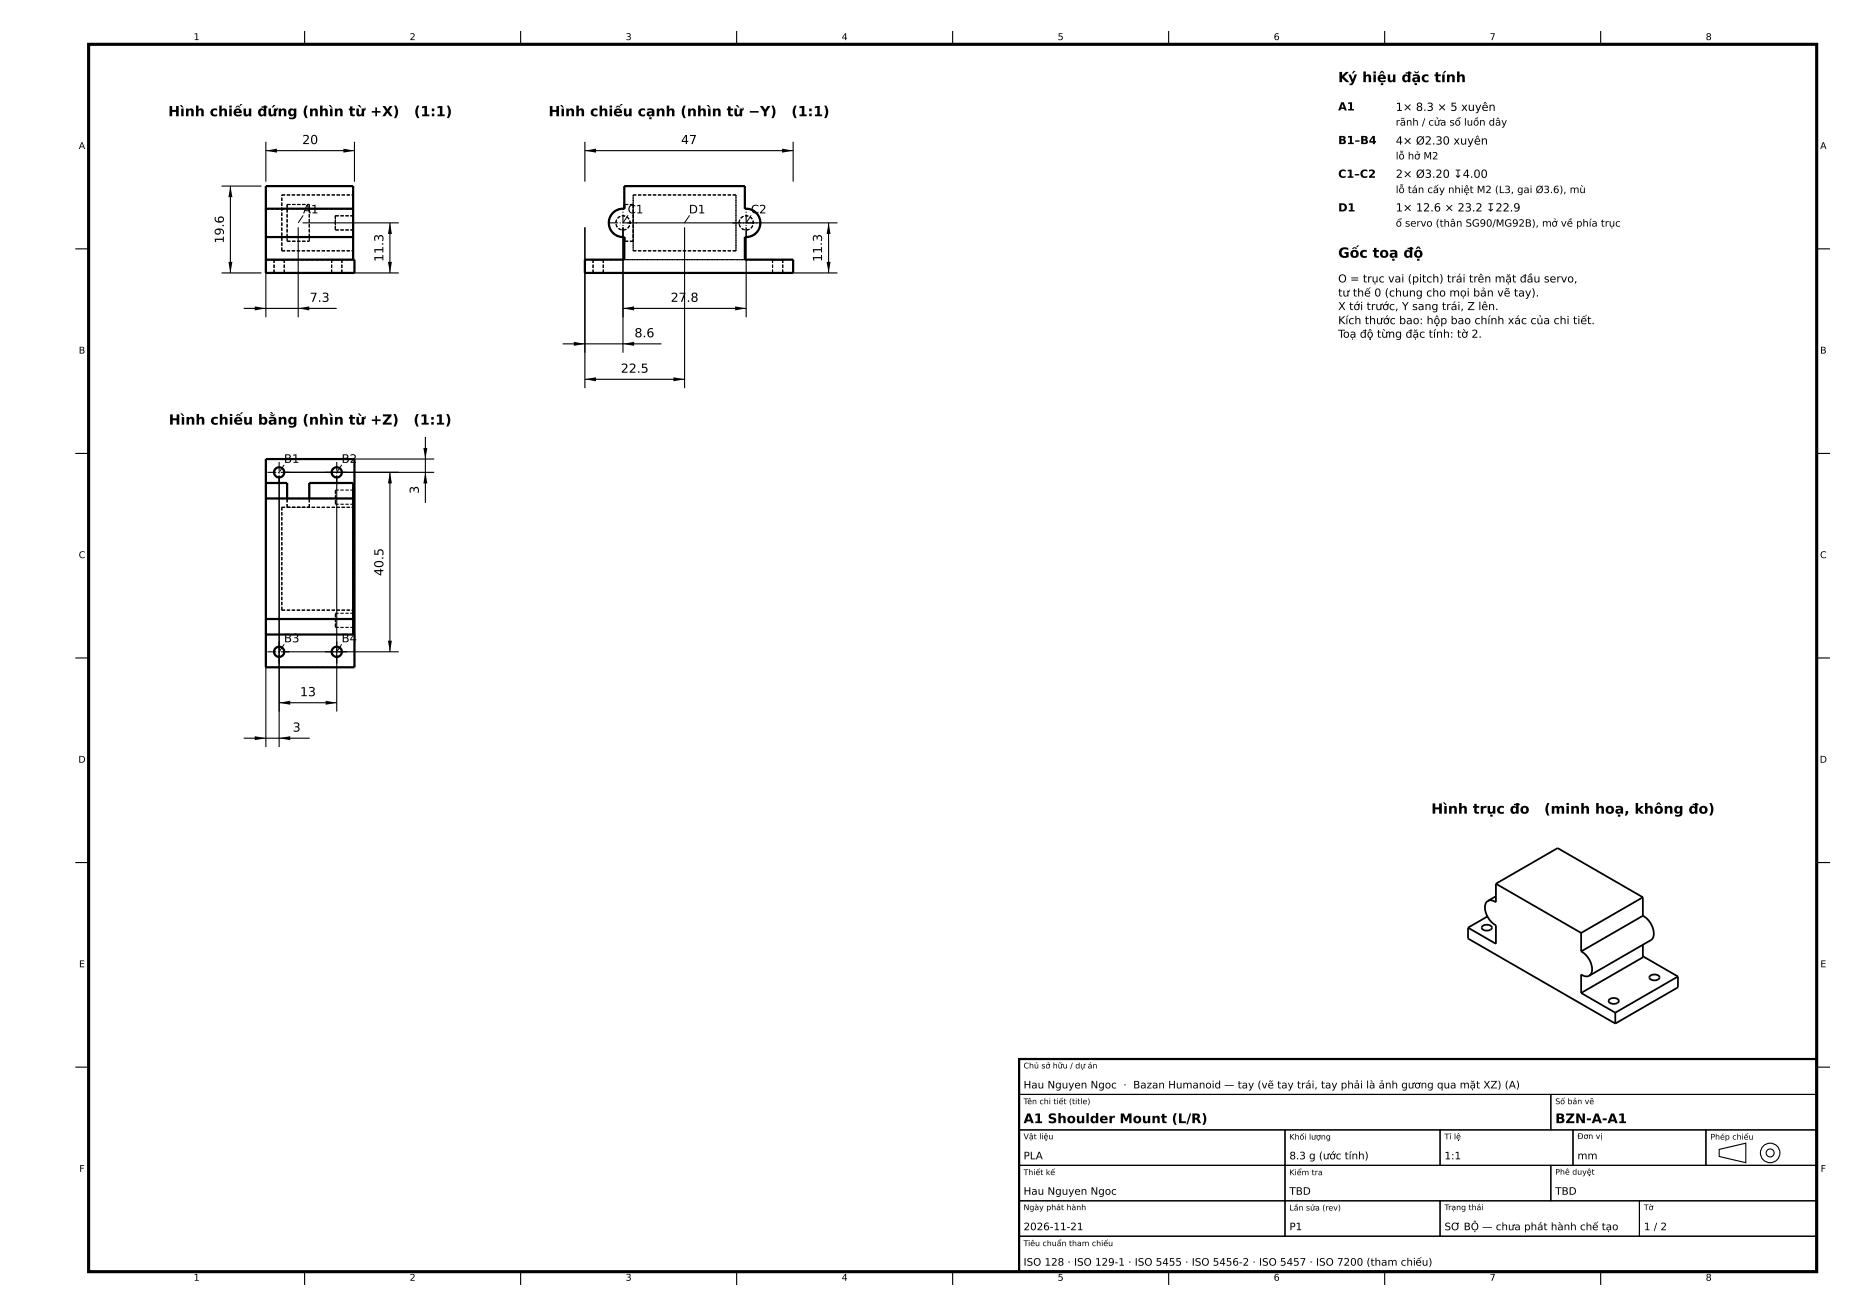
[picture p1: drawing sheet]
<svg xmlns="http://www.w3.org/2000/svg" width="420mm" height="297mm" viewBox="0 0 420 297" stroke-linecap="round" stroke-linejoin="round" font-family="sans-serif">
<g fill="#000">
<path d="M60 34l2.5-.5v1zM77.5 33.5l2.5 .5-2.5 .5zM132 34l2.5-.5v1zM176.5 33.5l2.5 .5-2.5 .5zM52 42l.5 2.5h-1zM88 50.3l.5 2.5h-.9zM187 50.3l.4 2.5h-.8zM51.5 59.1h1l-.5 2.5zM57.5 69.1l2.5 .5-2.5 .5zM67.3 69.6l2.5-.5v1zM87.6 59.1h.9l-.5 2.5zM129.5 77.2l2.5 .4-2.5 .4z"/>
<path d="M140.6 69.6l2.5-.5v1zM140.6 77.6l2.5-.4v.8zM165.9 69.1l2.5 .5-2.5 .5zM186.6 59.1h.8l-.4 2.5zM132 85.6l2.5-.5v1zM152 85.1l2.5 .5-2.5 .5zM88 106.6l.5 2.5h-.9zM95.6 101.1h.9l-.5 2.5zM96 106.6l.5 2.5h-.9zM63 158.6l2.5-.4v.9zM73.5 158.2l2.5 .4-2.5 .5zM87.6 144.6h.9l-.5 2.5z"/>
<path d="M57.5 166.2l2.5 .4-2.5 .4zM63 166.6l2.5-.4v.8z"/>
</g>
<path d="M20 10h390v277h-390z" fill="none" stroke="#000" stroke-width=".7" stroke-linecap="butt"/>
<g fill="none" stroke="#000" stroke-width=".5">
<path d="M60 47.1v.2M60 47.1v6.4M60 53.5v8.1h20v-3h-20M60 47.1v-5.1h19.7v5.1M60 53.5h19.7M60 47.1h19.7M79.7 47.1v6.4M79.7 53.5v5.1M140.9 42h27.2v5.1a3.2 3.2 0 0 1 3.5 3.2 3.2 3.2 0 0 1-3.5 3.2v5.1h10.9v3h-47v-3h8.9v-5.1a3.2 3.2 0 0 1-3.5-3.2 3.2 3.2 0 0 1 3.5-3.2zM60 109h4.8v3.5M60 109v3.5M60 109v-5.4h20v47h-20v-7.4"/>
<path d="M60 112.5v27.2M60 112.5h19.7M69.8 112.5v-3.5h9.9v3.5M79.7 112.5v27.2M60 139.7v3.5M60 139.7h19.7M79.7 139.7v3.5h-19.7M230 239h180v48h-180z"/>
<circle cx="63" cy="106.6" r="1.15"/>
<circle cx="76" cy="106.6" r="1.15"/>
<circle cx="63" cy="147.1" r="1.15"/>
<circle cx="76" cy="147.1" r="1.15"/>
</g>
<g fill="none" stroke="#000" stroke-width=".25">
<path d="M68.8 7v3M117.5 7v3M166.3 7v3M215 7v3M263.8 7v3M312.5 7v3M361.2 7v3M60 32v9M60 34h20M80 32v9M132 34h47M132 32v9"/>
<path d="M179 32v9M17 56.2h3M50 42h9M52 42v19.6M60 51.3v20.3M67.3 51.3v20.3M68.3 50.3h21.7M88 50.3v11.3M132 51.3v36.3M140.6 51.3v28.3M141.6 50.3h47.4M154.5 51.3v36.3"/>
<path d="M168.4 51.3v20.3M187 50.3v11.3M410 56.2h3M50 61.6h9M55 69.6h21M68.3 61.6h21.7M127 77.6h22.3M140.6 69.6h27.8M141.6 61.6h47.4M96 98.6v14.9M132 85.6h22.5M17 102.3h3"/>
<path d="M60 107.6v61M63 107.6v61M64 106.6h34M64 103.6h34M76 107.6v53M88 106.6v40.5M410 102.3h3M17 148.5h3M63 158.6h13M64 147.1h26M410 148.5h3M55 166.6h14.9"/>
<path d="M17 194.7h3M410 194.7h3M230 239h180v8h-180zM17 240.8h3M230 247h120v8h-120zM230 255h60v8h-60zM290 255h35v8h-35zM325 255h30v8h-30zM350 247h60v8h-60zM355 255h30v8h-30zM385 255h25v8h-25zM388 259.4l6-1.4v4.4l-6-1.4z"/>
<path d="M410 240.8h3M230 263h60v8h-60zM230 271h60v8h-60zM230 279h180v8h-180zM290 263h60v8h-60zM290 271h35v8h-35zM325 271h45v8h-45zM350 263h60v8h-60zM370 271h40v8h-40zM68.8 287v3M117.5 287v3M166.3 287v3"/>
<path d="M215 287v3M263.8 287v3M312.5 287v3M361.2 287v3"/>
<circle cx="399.5" cy="260.2" r="2.2"/>
<circle cx="399.5" cy="260.2" r=".9"/>
</g>
<g fill="none" stroke="#000" stroke-width=".25" stroke-dasharray=".7 .4" stroke-linecap="butt">
<path d="M60 58.6h20M60 58.6h19.7M60 47.3v6.2M60 53.5h4.8M60 47.1h4.8M60 47.1h19.7M60 53.5h19.7M60 42h19.7M60 47.1v-5.1M60 58.6v-5.1M61.8 58.6h1.2M63 58.6h1.1"/>
<path d="M63.6 56.6h16.1M63.6 56.6v-12.6M63.6 44h16.1M64.1 58.6h-2.3M64.8 46.2v8.2M64.8 46.2h5M64.8 54.4h5M64.8 46.2v.9M64.8 53.5v-6.4M64.8 53.5v.9M69.8 46.2v8.2M69.8 46.2v.9"/>
<path d="M69.8 53.5v-6.4M69.8 53.5v.9M69.8 47.1h9.9M69.8 53.5h9.9M74.9 58.6h1.1M75.7 50.3v-1.6M75.7 48.7v3.2M75.7 51.9v-1.6M75.7 51.9h4M75.7 48.7h4M76 58.6h1.2M77.2 58.6h-2.3"/>
<path d="M79.7 53.5v5.1M79.7 53.5v-6.4M79.7 42v5.1M79.7 44v12.6M79.7 50.3v-1.6M79.7 48.7v3.2M79.7 51.9v-1.6M132 58.6h47M133.9 58.6h2.3M136.2 58.6h-2.3M139 50.3a1.6 1.6 0 0 1 2.3-1.4 1.6 1.6 0 0 1 .2 2.7 1.6 1.6 0 0 1-2.5-1v-.3M140.9 53.5v5.1"/>
<path d="M140.9 53.5a3.2 3.2 0 0 1-3.5-3.2 3.2 3.2 0 0 1 3.5-3.2M140.9 42v5.1M140.9 46.2v.9M140.9 53.5v.9M142.9 44v12.6M142.9 56.6v-12.6M142.9 46.2v8.2M142.9 54.4h-2M142.9 46.2h-2M166.1 56.6h-23.2M166.1 44v12.6M166.1 44h-23.2"/>
<path d="M166.1 56.6v-12.6M166.8 50.3a1.6 1.6 0 0 1 2.3-1.4 1.6 1.6 0 0 1 .2 2.7 1.6 1.6 0 0 1-2.5-1v-.3M168.1 58.6h-27.2M168.1 58.6v-5.1M168.1 42h-27.2M168.1 47.1v-5.1M168.1 53.5a3.2 3.2 0 0 0 3.5-3.2 3.2 3.2 0 0 0-3.5-3.2M174.3 58.6h2.3M176.6 58.6h-2.3M60 61.6v-3M60 61.6h20M61.8 61.6h1.2"/>
<path d="M61.8 61.6v-3M63 61.6h1.1M64.1 61.6h-2.3M64.1 61.6v-3M74.9 61.6h1.1M74.9 61.6v-3M76 61.6h1.2M77.2 61.6h-2.3M77.2 61.6v-3M80 61.6v-3M132 61.6v-3M132 61.6h47"/>
<path d="M133.9 61.6h2.3M133.9 61.6v-3M136.2 61.6h-2.3M136.2 61.6v-3M174.3 61.6h2.3M174.3 61.6v-3M176.6 61.6h-2.3M176.6 61.6v-3M179 61.6v-3M60 103.6h20M60 103.6v47M60 109v3.5"/>
<path d="M60 112.5h19.7M60 112.5h4.8M63 107.8a1.15 1.15 0 0 0 1-1.7 1.15 1.15 0 0 0-1.9-.2 1.15 1.15 0 0 0 .7 1.8l.2 .1M63.6 114.5h16.1M64.8 114.5h5M64.8 114.5v-2M64.8 112.5h5M64.8 112.5v-3.5M69.8 114.5v-2M69.8 112.5v-3.5M69.8 112.5h9.9M75.7 110.6h4"/>
<path d="M75.7 110.6v3.2M75.7 113.8v-3.2M75.7 113.8h4M76 107.8a1.15 1.15 0 0 0 1-1.7 1.15 1.15 0 0 0-1.9-.2 1.15 1.15 0 0 0 .7 1.8l.2 .1M79.7 112.5v-3.5M79.7 110.6v3.2M79.7 113.8v-3.2M80 103.6v47M60 139.7v3.5M60 139.7h19.7M63.6 137.7v-23.2M63.6 137.7h16.1"/>
<path d="M75.7 138.4h4M75.7 138.4v3.2M79.7 139.7v-27.2M79.7 139.7v3.5M79.7 137.7v-23.2M79.7 138.4v3.2M60 150.6h20M60 143.2v-3.5M63 148.3a1.15 1.15 0 0 0 1-1.7 1.15 1.15 0 0 0-1.9-.2 1.15 1.15 0 0 0 .7 1.8l.2 .1M75.7 141.6v-3.2M75.7 141.6h4M76 148.3a1.15 1.15 0 0 0 1-1.7 1.15 1.15 0 0 0-1.9-.2 1.15 1.15 0 0 0 .7 1.8l.2 .1"/>
<path d="M79.7 141.6v-3.2"/>
</g>
<path d="M137.5 50.3h6.2M140.6 53.4v-6.2M165.3 50.3h6.2M168.4 53.4v-6.2M60.3 106.6h5.3M63 109.3v-5.3M73.4 106.6h5.3M76 109.3v-5.3M60.3 147.1h5.3M63 149.8v-5.3M73.4 147.1h5.3M76 149.8v-5.3" fill="none" stroke="#000" stroke-width=".25" stroke-dasharray="2 .4 .3 .4" stroke-linecap="butt"/>
<path d="M68.4 48.6l-1.1 1.7M141.7 48.6l-1.1 1.7M155.6 48.6l-1.1 1.7M169.5 48.6l-1.1 1.7M64.1 104.9l-1.1 1.7M77.1 104.9l-1.1 1.7M64.1 145.4l-1.1 1.7M77.1 145.4l-1.1 1.7" fill="none" stroke="#000" stroke-width=".23"/>
<g fill="none" stroke="#000" stroke-width=".4">
<path d="M337.6 199.4v4.2a1.72 1.72 0 0 0-1.8-.3M337.6 199.4l13.9-8 19.3 11.1M337.6 199.4l19.2 11.1M331.3 209.4v2.4l33.2 19.2M334.6 209a1.23 1.23 0 0 1 2.1 .5 1.34 1.34 0 0 1-2.3-.2zM335.7 206.8l-4.4 2.6M335.8 203.3a2.76 2.76 0 0 0-.1 3.6l.9 1.2 1 .7v4.2l-6.3-3.6M337.6 202.3l-1.8 1M356.8 214.7a4.4 4.4 0 0 1 2.3 5.1l-.4 .4M356.8 210.5v4.2M370.8 206.7a4.4 4.4 0 0 1 2.2 5.1l-.4 .4-13.9 8M370.8 215.8l7.9 4.6"/>
<path d="M370.8 213.2v2.9l-14 8M370.8 202.5v4.2M370.8 206.7l-14 8M370.8 202.5l-14 8M356.8 224.1l7.7 4.5M358.7 220.2a1.72 1.72 0 0 1-1.9-.3v4.2M363.2 225.5a1.23 1.23 0 0 1 2.1 .5 1.34 1.34 0 0 1-2.3-.2zM364.5 228.6v2.4M372.4 220.2a1.23 1.23 0 0 1 2.1 .5 1.34 1.34 0 0 1-2.3-.2zM378.7 220.4v2.4l-14.2 8.2M378.7 220.4l-14.2 8.2"/>
</g>
<g font-size="3.2">
<text x="302" y="18.5">Ký hiệu đặc tính</text>
<text x="38" y="26.2">Hình chiếu đứng (nhìn từ +X)</text>
<text x="93.4" y="26.2">(1:1)</text>
<text x="123.8" y="26.2">Hình chiếu cạnh (nhìn từ −Y)</text>
<text x="178.6" y="26.2">(1:1)</text>
<text x="302" y="58.2">Gốc toạ độ</text>
<text x="38.1" y="95.8">Hình chiếu bằng (nhìn từ +Z)</text>
<text x="93.3" y="95.8">(1:1)</text>
<text x="323" y="183.6">Hình trục đo</text>
<text x="348.5" y="183.6">(minh hoạ, không đo)</text>
</g>
<g font-size="3">
<text x="231" y="253.5">A1 Shoulder Mount (L/R)</text>
<text x="351" y="253.5">BZN-A-A1</text>
</g>
<g font-size="2.8">
<text x="68.2" y="32.5">20</text>
<text x="153.7" y="32.5">47</text>
<text x="50.5" y="54.9" transform="rotate(-90 50.5 54.9)">19.6</text>
<text x="86.5" y="59.1" transform="rotate(-90 86.5 59.1)">11.3</text>
<text x="185.5" y="59.1" transform="rotate(-90 185.5 59.1)">11.3</text>
<text x="69.9" y="68.1">7.3</text>
<text x="151.4" y="68.1">27.8</text>
<text x="143.2" y="76.1">8.6</text>
<text x="140.1" y="84.1">22.5</text>
<text x="94.5" y="111.4" transform="rotate(-90 94.5 111.4)">3</text>
<text x="86.5" y="130" transform="rotate(-90 86.5 130)">40.5</text>
<text x="67.7" y="157.1">13</text>
<text x="66" y="165.1">3</text>
</g>
<g font-size="2.6">
<text x="68.4" y="48.2">A1</text>
<text x="141.7" y="48.2">C1</text>
<text x="155.5" y="48.2">D1</text>
<text x="169.5" y="48.2">C2</text>
<text x="64.1" y="104.5">B1</text>
<text x="77.1" y="104.5">B2</text>
<text x="64.1" y="145">B3</text>
<text x="77.1" y="145">B4</text>
</g>
<g font-size="2.5">
<text x="302" y="24.9">A1</text>
<text x="315" y="25">1× 8.3 × 5 xuyên</text>
<text x="302" y="32.5">B1–B4</text>
<text x="315" y="32.6">4× Ø2.30 xuyên</text>
<text x="302" y="40.1">C1–C2</text>
<text x="315" y="40.1">2× Ø3.20 ↧4.00</text>
<text x="302" y="47.7">D1</text>
<text x="315" y="47.7">1× 12.6 × 23.2 ↧22.9</text>
<text x="302" y="63.7">O = trục vai (pitch) trái trên mặt đầu servo,</text>
<text x="302" y="66.9">tư thế 0 (chung cho mọi bản vẽ tay).</text>
<text x="302" y="70">X tới trước, Y sang trái, Z lên.</text>
<text x="302" y="73.2">Kích thước bao: hộp bao chính xác của chi tiết.</text>
<text x="302" y="76.2">Toạ độ từng đặc tính: tờ 2.</text>
</g>
<g font-size="2.3">
<text x="315" y="28.3">rãnh / cửa sổ luồn dây</text>
<text x="315" y="36">lỗ hở M2</text>
<text x="315" y="43.6">lỗ tán cấy nhiệt M2 (L3, gai Ø3.6), mù</text>
<text x="315" y="51.1">ổ servo (thân SG90/MG92B), mở về phía trục</text>
<text x="231" y="245.6">Hau Nguyen Ngoc · Bazan Humanoid — tay (vẽ tay trái, tay phải là ảnh gương qua mặt XZ) (A)</text>
<text x="231" y="261.6">PLA</text>
<text x="291" y="261.6">8.3 g (ước tính)</text>
<text x="326" y="261.6">1:1</text>
<text x="356" y="261.6">mm</text>
<text x="231" y="269.6">Hau Nguyen Ngoc</text>
<text x="291" y="269.6">TBD</text>
<text x="351" y="269.6">TBD</text>
<text x="231" y="277.6">2026-11-21</text>
<text x="291" y="277.6">P1</text>
<text x="326" y="277.6">SƠ BỘ — chưa phát hành chế tạo</text>
<text x="371" y="277.6">1 / 2</text>
<text x="231" y="285.6">ISO 128 · ISO 129-1 · ISO 5455 · ISO 5456-2 · ISO 5457 · ISO 7200 (tham chiếu)</text>
</g>
<g font-size="2.1">
<text x="43.7" y="9">1</text>
<text x="92.5" y="9">2</text>
<text x="141.2" y="9">3</text>
<text x="190" y="9">4</text>
<text x="238.7" y="9">5</text>
<text x="287.5" y="9">6</text>
<text x="336.2" y="9">7</text>
<text x="385" y="9">8</text>
<text x="17.8" y="33.6">A</text>
<text x="410.8" y="33.6">A</text>
<text x="17.8" y="79.8">B</text>
<text x="410.8" y="79.8">B</text>
<text x="17.8" y="126">C</text>
<text x="410.8" y="126">C</text>
<text x="17.7" y="172.1">D</text>
<text x="410.7" y="172.1">D</text>
<text x="17.8" y="218.3">E</text>
<text x="410.8" y="218.3">E</text>
<text x="17.9" y="264.5">F</text>
<text x="410.9" y="264.5">F</text>
<text x="43.7" y="289">1</text>
<text x="92.5" y="289">2</text>
<text x="141.2" y="289">3</text>
<text x="190" y="289">4</text>
<text x="238.7" y="289">5</text>
<text x="287.5" y="289">6</text>
<text x="336.2" y="289">7</text>
<text x="385" y="289">8</text>
</g>
<g font-size="1.8">
<text x="231" y="241.1">Chủ sở hữu / dự án</text>
<text x="231" y="249.2">Tên chi tiết (title)</text>
<text x="351" y="249.2">Số bản vẽ</text>
<text x="231" y="257.1">Vật liệu</text>
<text x="291" y="257.2">Khối lượng</text>
<text x="326" y="257.1">Tỉ lệ</text>
<text x="356" y="257">Đơn vị</text>
<text x="386" y="257.2">Phép chiếu</text>
<text x="231" y="265.2">Thiết kế</text>
<text x="291" y="265.2">Kiểm tra</text>
<text x="351" y="265.1">Phê duyệt</text>
<text x="231" y="273.1">Ngày phát hành</text>
<text x="291" y="273.2">Lần sửa (rev)</text>
<text x="326" y="273.1">Trạng thái</text>
<text x="371" y="273.1">Tờ</text>
<text x="231" y="281.2">Tiêu chuẩn tham chiếu</text>
</g>
</svg>
